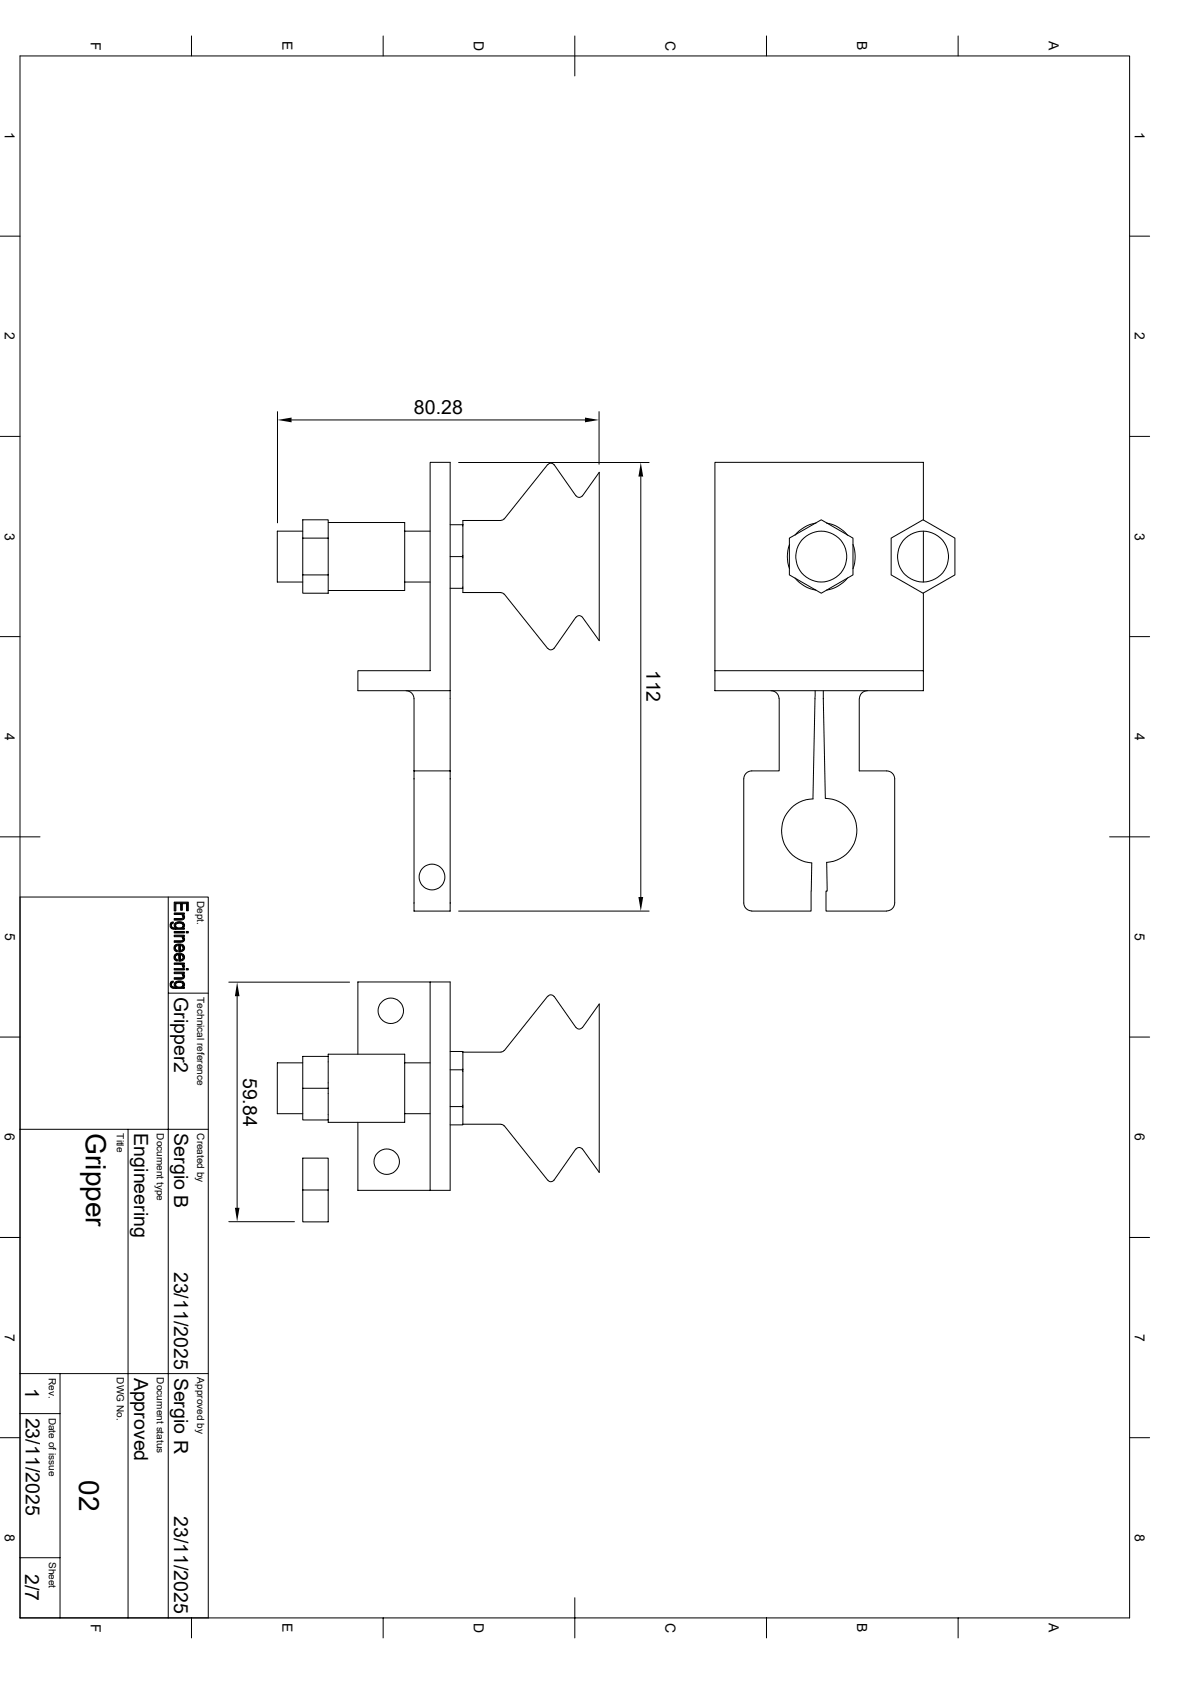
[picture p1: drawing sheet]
<svg xmlns="http://www.w3.org/2000/svg" width="297mm" height="420mm" viewBox="0 0 297 420" stroke-linecap="round" stroke-linejoin="round" font-family="sans-serif">
<g fill="none" stroke="#000" stroke-width=".25">
<path d="M5 14h276.9v390h-276.9zM47.8 9v5M95.6 9v5M143.5 9v10M191.3 9v5M239.1 9v5M0 59h5M281.9 59h5M0 109h5M69.3 102.8v27.8M72.8 104.9h73.2M107.4 115.4h5v57.1h-23.1v-5h18.1z"/>
<path d="M114.5 115.5h47.5M136.7 116l-10.8 13.6M136.7 116a.96 .96 0 0 1 1.6 .1l5.4 7.7M149.5 102.8v13.1M159.9 119v105M281.9 109h5M75.6 134.4v9.2h6.3v4.5h-6.3v-4.5M75.6 132.6h-6.4v12.7h6.4M81.9 134.4v-4.6h-6.3v4.6h6.3v9.2M81.9 130.5h19.1v16.9h-19.1M101 132.6h6.4M112.4 139h3.1"/>
<path d="M112.4 131h3.1M115.5 131v15.9h-3.1M125.1 130h-9.6v1M125.8 129.5l-.7 .4M143.8 123.8a1.01 1.01 0 0 0 1.6 0l4.2-5.9v42.1l-4.2-5.9a.98 .98 0 0 0-1.6 0M197 134.4l8-4.6 7.9 4.6v9.2l-7.9 4.5-8-4.5zM197.1 135.9a8.7 8.7 0 0 0 0 6.1M203.7 130.6a8.6 8.6 0 0 0-5.3 3M206.3 130.6a8.6 8.6 0 0 1 5.2 3M212.9 135.9a8.7 8.7 0 0 1 0 6.1M222.4 134.4l8-4.6 7.9 4.6v9.2l-7.9 4.5-8-4.5zM230.5 129.8v-14.4h-52.1v57.1h52.1v-5h-52.1"/>
<path d="M230.5 132.6v12.7M0 159h5M101 145.3h6.4M115.5 146.9v1.1h9.6M125.1 148l.7 .4M125.9 148.3l10.8 13.6M143.7 154.1l-5.4 7.7a.96 .96 0 0 1-1.6 .1M198.4 144.3a8.6 8.6 0 0 0 5.3 3.1M211.5 144.3a8.6 8.6 0 0 1-5.2 3.1M230.5 148.1v19.4M281.9 159h5M101.3 172.5a2.02 2.02 0 0 1 2 2v18"/>
<path d="M112.4 172.5v20M192.4 172.5a2.02 2.02 0 0 1 2 2M194.5 174.5v18h-6.9a2.02 2.02 0 0 0-2 2v31a2.02 2.02 0 0 0 2 2M203.5 172.5l-.6 27a8 8 0 0 0-7.8 7.8 8 8 0 0 0 7.5 8.2l-.2 12h-14.8M205.5 172.5l.5 26.8a8 8 0 0 1 7.9 7.9 8 8 0 0 1-7.6 8.1l.2 7.2h-.3v5h15.1M214.5 174.5v18h6.8a2.02 2.02 0 0 1 2 2v31a2.02 2.02 0 0 1-2 2M216.5 172.5a2.02 2.02 0 0 0-2 2M103.3 192.5v35h9.1v-35M103.3 192.5h9.1M0 209h10M276.9 209h10M5 224h47v180"/>
<path d="M42 224v180M114.5 227.5h47.5M0 259h5M42 248h10M57.1 245.2h30.1M59.2 248.8v52.8M107.4 245.2h5v52h-5zM107.4 245.2h-18.1v18M138.3 248.8a.96 .96 0 0 0-1.6 0l-10.8 13.5M138.3 248.8l5.4 7.7M143.8 256.5a.98 .98 0 0 0 1.6 0M145.4 256.6l4.2-5.9v42l-4.2-5.8"/>
<path d="M281.9 259h5M75.6 271.7v8h6.3M75.6 265.4h-6.4v12.7h6.4M81.9 263.8v15.9M81.9 263.8h-6.3v7.9h6.3M81.9 263.8v-.6h19.1v17h-19.1v-.5M101 265.4h6.4M101 278.1h6.4M112.4 262.6h3.1v.1M112.4 276.3h3.1M112.4 267.1h3.1M115.5 262.7v18"/>
<path d="M125.8 262.3l-.7 .4h-9.6M5 282h47M32 282v122M75.6 297.1v8h6.3v-8h-6.3v-7.9h6.3v7.9M89.3 280.2v17h18.1M115.5 280.7v.2h-3.1M115.5 280.7l9.6 .1 .7 .3M125.9 281.1l10.8 13.6a.96 .96 0 0 0 1.6-.1l5.4-7.7M143.8 286.9a.98 .98 0 0 1 1.6 0M0 309h5M57.1 305.1h16.4M281.9 309h5"/>
<path d="M0 359h5M5 353h10M5 343h47M15 343v61M281.9 359h5M5 389h10M143.5 398.9v10.1M47.8 404v5M95.6 404v5M191.3 404v5M239.1 404v5"/>
<circle cx="205" cy="139" r="6.4"/>
<circle cx="230.4" cy="139" r="6.4"/>
<circle cx="107.8" cy="219" r="3.2"/>
<circle cx="97.5" cy="252.4" r="3.2"/>
<circle cx="96.5" cy="290.1" r="3.2"/>
</g>
<g fill="#000" stroke="#000" stroke-width=".25">
<path d="M42.8 230.3l.5-.1-.1 .4-.3 .1-.1 .4z" fill-rule="evenodd"/>
<path d="M42.6 230.5l.2-.2v.8a.74 .74 0 0 0 1 .6v.3a1.03 1.03 0 0 1-1.2-.3 1.03 1.03 0 0 1 0-1.2z" fill-rule="evenodd"/>
<path d="M43.6 236.2l.2-.2v1l.5 .3-.1 .4a.97 .97 0 0 1-.6-1.5z" fill-rule="evenodd"/>
<path d="M43.7 238.3l.1 .8 .5 .5-.1 .4a.97 .97 0 0 1-.8-.7 .97 .97 0 0 1 .3-1z" fill-rule="evenodd"/>
<path d="M45.6 228.3l.1 .6z" fill-rule="evenodd"/>
<path d="M45.6 233.8l.1 .6z" fill-rule="evenodd"/>
<path d="M43.8 236l.6-.3 1.3 .3v.7l-.1-.3-.6-.3v1.6h-.4v-1.6l-.5 .1-.3 .5z" fill-rule="evenodd"/>
<path d="M43.8 238.3l.8-.3 .7 .1 .4 .2v.7l-.2-.5-.5-.1v1.6h-.4v-1.6l-.6 .2-.2 .5z" fill-rule="evenodd"/>
<path d="M43.6 230.5l.8-.3h.9l.5 .2-.1 .7a1.06 1.06 0 0 0-.9-.6 1.06 1.06 0 0 0-1 .6v.9v-.3a.79 .79 0 0 1-.2-1.2z" fill-rule="evenodd"/>
<path d="M43.5 232.6h2.5v.4h-2.5z" fill-rule="evenodd"/>
<path d="M43.5 228h2.5v.3h-.4v.4l-.4-.4h-1.7z" fill-rule="evenodd"/>
<path d="M43.8 231.1a1.11 1.11 0 0 0 1.9 .2v.4h.3v.3h-2.2z" fill-rule="evenodd"/>
<path d="M43.5 233.5h2.5v.3h-.4v.4l-.4-.3h-1.7z" fill-rule="evenodd"/>
<path d="M43.5 229.4l1.9-.1 .3-.2v-.8a.78 .78 0 0 1 .3 1 .78 .78 0 0 1-1 .4h-1.5z" fill-rule="evenodd"/>
<path d="M45.8 230.4a.79 .79 0 0 1-.1 1.3z" fill-rule="evenodd"/>
<path d="M43.5 234.9h1.9l.3-.2v-.8a.78 .78 0 0 1 .3 1 .78 .78 0 0 1-1 .4h-1.5z" fill-rule="evenodd"/>
<path d="M45 236.1v1.2l.4-.1 .3-.3v-.9a.99 .99 0 0 1 .3 1.1 .99 .99 0 0 1-1 .6z" fill-rule="evenodd"/>
<path d="M45 238.4l.1 1.2 .5-.2 .1-.3v-.8a.96 .96 0 0 1 .3 1.1 .96 .96 0 0 1-1 .6z" fill-rule="evenodd"/>
<path d="M46.5 232.6h.5v.4h-.5z" fill-rule="evenodd"/>
<path d="M43.5 225.3h3.5v2.1h-.4v-1.8h-1.1v1.7h-.4v-1.7h-1.2v1.9h-.4z" fill-rule="evenodd"/>
<path d="M42.8 245.1l.5-.1-.1 .4h-.3l-.1 .4z" fill-rule="evenodd"/>
<path d="M42.6 245.2l.2-.1v.7a.77 .77 0 0 0 1 .7v.3a1.03 1.03 0 0 1-1.2-.3 1.03 1.03 0 0 1 0-1.3z" fill-rule="evenodd"/>
<path d="M45.6 243.1l.1 .6z" fill-rule="evenodd"/>
<path d="M43.6 245.3l.9-.4 .8 .1 .5 .2-.1 .7a1.06 1.06 0 0 0-.9-.6 1.06 1.06 0 0 0-1 .6v.9v-.3a.78 .78 0 0 1-.2-1.2z" fill-rule="evenodd"/>
<path d="M43.5 241.9h2.5v.3h-2.5z" fill-rule="evenodd"/>
<path d="M43.5 240.5h2.5v.3h-.4v.4l-.4-.4h-1.7z" fill-rule="evenodd"/>
<path d="M43.5 242.7h2.5v.4h-.4v.4l-.4-.4h-1.7z" fill-rule="evenodd"/>
<path d="M43.8 245.9a1.11 1.11 0 0 0 1.9 .1v.5h.3v.3h-2.2z" fill-rule="evenodd"/>
<path d="M45.6 240.8l.5 .4-.2 .4-.3-.1z" fill-rule="evenodd"/>
<path d="M43.5 244.1h1.8l.4-.2v-.8a.78 .78 0 0 1 .3 1 .78 .78 0 0 1-1 .4h-1.5z" fill-rule="evenodd"/>
<path d="M45.8 245.2a.79 .79 0 0 1-.1 1.3z" fill-rule="evenodd"/>
<path d="M46.5 241.9h.5v.3h-.5z" fill-rule="evenodd"/>
</g>
<path d="M69.3 104.9l3.5-.6v1.2zM146 104.3l3.5 .6-3.5 .6zM159.9 115.5l.6 3.5h-1.2zM159.3 224h1.2l-.6 3.5zM59.2 245.2l.6 3.6h-1.2zM58.6 301.6h1.2l-.6 3.5z" fill="#000"/>
<g font-size="7">
<text x="21.5" y="283" transform="rotate(90 21.5 283)">Gripper</text>
<text x="19.7" y="369.6" transform="rotate(90 19.7 369.6)">02</text>
</g>
<g font-size="4.9">
<text x="103.3" y="103.4">80.28</text>
<text x="161.3" y="167.3" transform="rotate(90 161.3 167.3)">112</text>
<text x="43.5" y="249" transform="rotate(90 43.5 249)">Gripper2</text>
<text x="60.7" y="269.1" transform="rotate(90 60.7 269.1)">59.84</text>
<text x="33.5" y="283" transform="rotate(90 33.5 283)">Engineering</text>
<text x="43.5" y="283" transform="rotate(90 43.5 283)">Sergio B</text>
<text x="43.5" y="317.5" transform="rotate(90 43.5 317.5)">23/11/2025</text>
<text x="6.3" y="346.6" transform="rotate(90 6.3 346.6)">1</text>
<text x="33.5" y="344" transform="rotate(90 33.5 344)">Approved</text>
<text x="43.5" y="344" transform="rotate(90 43.5 344)">Sergio R</text>
<text x="6.5" y="353.9" transform="rotate(90 6.5 353.9)">23/11/2025</text>
<text x="43.5" y="378.5" transform="rotate(90 43.5 378.5)">23/11/2025</text>
<text x="6.3" y="393.1" transform="rotate(90 6.3 393.1)">2/7</text>
</g>
<g font-size="3.5">
<text x="22.6" y="10.4" transform="rotate(90 22.6 10.4)">F</text>
<text x="70.5" y="10.3" transform="rotate(90 70.5 10.3)">E</text>
<text x="118.3" y="10.2" transform="rotate(90 118.3 10.2)">D</text>
<text x="166.1" y="10.2" transform="rotate(90 166.1 10.2)">C</text>
<text x="214" y="10.3" transform="rotate(90 214 10.3)">B</text>
<text x="261.8" y="10.3" transform="rotate(90 261.8 10.3)">A</text>
<text x="1.2" y="33" transform="rotate(90 1.2 33)">1</text>
<text x="283.2" y="33" transform="rotate(90 283.2 33)">1</text>
<text x="1.2" y="83" transform="rotate(90 1.2 83)">2</text>
<text x="283.2" y="83" transform="rotate(90 283.2 83)">2</text>
<text x="1.2" y="133" transform="rotate(90 1.2 133)">3</text>
<text x="283.2" y="133" transform="rotate(90 283.2 133)">3</text>
<text x="1.2" y="183" transform="rotate(90 1.2 183)">4</text>
<text x="283.2" y="183" transform="rotate(90 283.2 183)">4</text>
<text x="1.3" y="233" transform="rotate(90 1.3 233)">5</text>
<text x="283.3" y="233" transform="rotate(90 283.3 233)">5</text>
<text x="1.2" y="283" transform="rotate(90 1.2 283)">6</text>
<text x="283.2" y="283" transform="rotate(90 283.2 283)">6</text>
<text x="1.2" y="333" transform="rotate(90 1.2 333)">7</text>
<text x="283.2" y="333" transform="rotate(90 283.2 333)">7</text>
<text x="1.2" y="383" transform="rotate(90 1.2 383)">8</text>
<text x="283.2" y="383" transform="rotate(90 283.2 383)">8</text>
<text x="22.6" y="405.4" transform="rotate(90 22.6 405.4)">F</text>
<text x="70.5" y="405.3" transform="rotate(90 70.5 405.3)">E</text>
<text x="118.3" y="405.2" transform="rotate(90 118.3 405.2)">D</text>
<text x="166.1" y="405.2" transform="rotate(90 166.1 405.2)">C</text>
<text x="214" y="405.3" transform="rotate(90 214 405.3)">B</text>
<text x="261.8" y="405.3" transform="rotate(90 261.8 405.3)">A</text>
</g>
<g font-size="2.5">
<text x="49.2" y="225" transform="rotate(90 49.2 225)">Dept.</text>
<text x="49.2" y="249" transform="rotate(90 49.2 249)">Technical reference</text>
<text x="29.2" y="283" transform="rotate(90 29.2 283)">Title</text>
<text x="39.2" y="283" transform="rotate(90 39.2 283)">Document type</text>
<text x="49.2" y="283" transform="rotate(90 49.2 283)">Created by</text>
<text x="12.2" y="344" transform="rotate(90 12.2 344)">Rev.</text>
<text x="29.2" y="344" transform="rotate(90 29.2 344)">DWG No.</text>
<text x="39.2" y="344" transform="rotate(90 39.2 344)">Document status</text>
<text x="49.2" y="344" transform="rotate(90 49.2 344)">Approved by</text>
<text x="12.2" y="354" transform="rotate(90 12.2 354)">Date of issue</text>
<text x="12.2" y="390" transform="rotate(90 12.2 390)">Sheet</text>
</g>
</svg>
